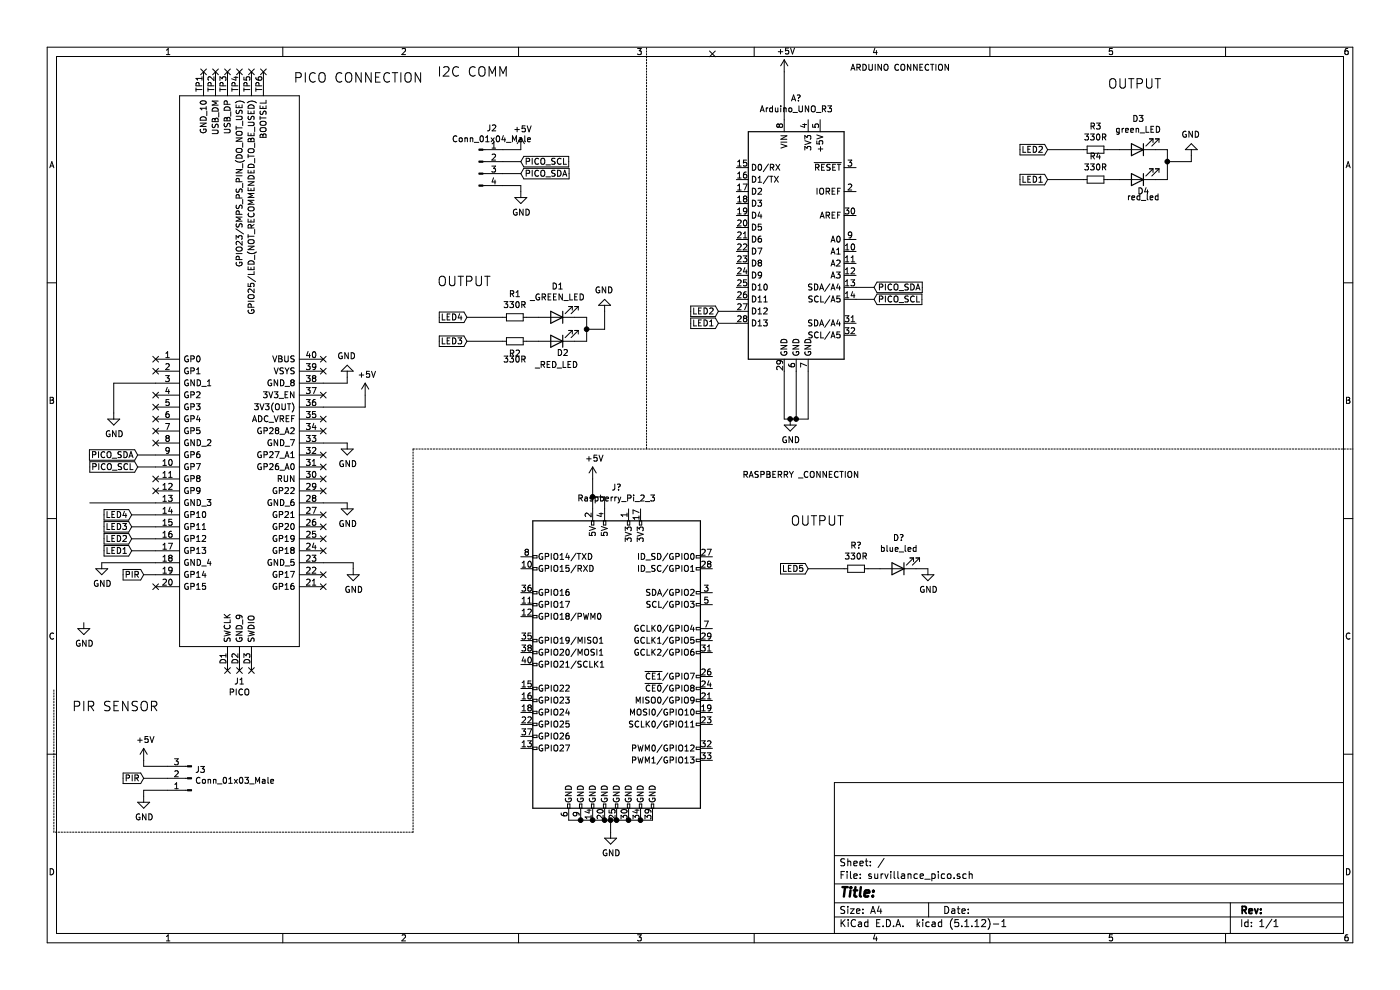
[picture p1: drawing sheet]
EESchema Schematic File Version 4
EELAYER 30 0
EELAYER END
$Descr A4 11693 8268
encoding utf-8
Sheet 1 1
Title ""
Date ""
Rev ""
Comp ""
Comment1 ""
Comment2 ""
Comment3 ""
Comment4 ""
$EndDescr
$Comp
L Connector:Conn_01x04_Male J2
U 1 1
P 4000 1350
F 0 "J2" H 4108 1631 50  0000 C CNN
F 1 "Conn_01x04_Male" H 4108 1540 50  0000 C CNN
F 2 "Connector_PinHeader_2.54mm:PinHeader_1x04_P2.54mm_Vertical" H 4000 1350 50  0001 C CNN
F 3 "~" H 4000 1350 50  0001 C CNN
	1    4000 1350
	1    0    0    -1  
$EndComp
Text GLabel 1150 3800 0    50   Input ~ 0
PICO_SDA
Text GLabel 1150 3900 0    50   Input ~ 0
PICO_SCL
$Comp
L power:GND #PWR03
U 1 1
P 950 3450
F 0 "#PWR03" H 950 3200 50  0001 C CNN
F 1 "GND" H 955 3277 50  0000 C CNN
F 2 "" H 950 3450 50  0001 C CNN
F 3 "" H 950 3450 50  0001 C CNN
	1    950  3450
	1    0    0    -1  
$EndComp
$Comp
L power:GND #PWR02
U 1 1
P 850 4700
F 0 "#PWR02" H 850 4450 50  0001 C CNN
F 1 "GND" H 855 4527 50  0000 C CNN
F 2 "" H 850 4700 50  0001 C CNN
F 3 "" H 850 4700 50  0001 C CNN
	1    850  4700
	1    0    0    -1  
$EndComp
$Comp
L power:GND #PWR07
U 1 1
P 2950 4750
F 0 "#PWR07" H 2950 4500 50  0001 C CNN
F 1 "GND" H 2955 4577 50  0000 C CNN
F 2 "" H 2950 4750 50  0001 C CNN
F 3 "" H 2950 4750 50  0001 C CNN
	1    2950 4750
	1    0    0    -1  
$EndComp
$Comp
L power:GND #PWR05
U 1 1
P 2900 3700
F 0 "#PWR05" H 2900 3450 50  0001 C CNN
F 1 "GND" H 2905 3527 50  0000 C CNN
F 2 "" H 2900 3700 50  0001 C CNN
F 3 "" H 2900 3700 50  0001 C CNN
	1    2900 3700
	1    0    0    -1  
$EndComp
$Comp
L power:GND #PWR06
U 1 1
P 2900 4200
F 0 "#PWR06" H 2900 3950 50  0001 C CNN
F 1 "GND" H 2905 4027 50  0000 C CNN
F 2 "" H 2900 4200 50  0001 C CNN
F 3 "" H 2900 4200 50  0001 C CNN
	1    2900 4200
	1    0    0    -1  
$EndComp
$Comp
L power:GND #PWR04
U 1 1
P 2900 3150
F 0 "#PWR04" H 2900 2900 50  0001 C CNN
F 1 "GND" H 2905 2977 50  0000 C CNN
F 2 "" H 2900 3150 50  0001 C CNN
F 3 "" H 2900 3150 50  0001 C CNN
	1    2900 3150
	-1   0    0    1   
$EndComp
Wire Wire Line
	2900 3150 2900 3200
Wire Wire Line
	2900 3200 2700 3200
Wire Wire Line
	2700 3700 2900 3700
Wire Wire Line
	2700 4200 2900 4200
Wire Wire Line
	2950 4750 2950 4700
Wire Wire Line
	2950 4700 2700 4700
Wire Wire Line
	1300 4700 850  4700
Wire Wire Line
	1150 3900 1300 3900
Wire Wire Line
	1300 3800 1150 3800
$Comp
L power:GND #PWR01
U 1 1
P 700 5200
F 0 "#PWR01" H 700 4950 50  0001 C CNN
F 1 "GND" H 705 5027 50  0000 C CNN
F 2 "" H 700 5200 50  0001 C CNN
F 3 "" H 700 5200 50  0001 C CNN
	1    700  5200
	1    0    0    -1  
$EndComp
Wire Wire Line
	1300 3200 950  3200
Wire Wire Line
	950  3200 950  3450
$Comp
L power:+5V #PWR08
U 1 1
P 3050 3300
F 0 "#PWR08" H 3050 3150 50  0001 C CNN
F 1 "+5V" H 3065 3473 50  0000 C CNN
F 2 "" H 3050 3300 50  0001 C CNN
F 3 "" H 3050 3300 50  0001 C CNN
	1    3050 3300
	1    0    0    -1  
$EndComp
Wire Wire Line
	3050 3400 3050 3300
Text GLabel 1200 4800 0    50   Input ~ 0
PIR
Wire Wire Line
	1300 4800 1200 4800
Text GLabel 1100 4600 0    50   Input ~ 0
LED1
Wire Wire Line
	1300 4600 1100 4600
Text GLabel 1100 4500 0    50   Input ~ 0
LED2
Text GLabel 1100 4400 0    50   Input ~ 0
LED3
Text GLabel 1100 4300 0    50   Input ~ 0
LED4
Wire Wire Line
	1300 4300 1100 4300
Wire Wire Line
	1100 4400 1300 4400
Wire Wire Line
	1300 4500 1100 4500
Wire Wire Line
	750  4200 1300 4200
Wire Wire Line
	3050 3400 2700 3400
$Comp
L Device:LED D1
U 1 1
P 4650 2650
F 0 "D1" H 4643 2395 50  0000 C CNN
F 1 "_GREEN_LED" H 4643 2486 50  0000 C CNN
F 2 "LED_THT:LED_D5.0mm" H 4650 2650 50  0001 C CNN
F 3 "~" H 4650 2650 50  0001 C CNN
	1    4650 2650
	-1   0    0    1   
$EndComp
$Comp
L Device:LED D2
U 1 1
P 4650 2850
F 0 "D2" H 4600 2950 50  0000 C CNN
F 1 "_RED_LED" H 4650 3050 50  0000 C CNN
F 2 "LED_THT:LED_D5.0mm" H 4650 2850 50  0001 C CNN
F 3 "~" H 4650 2850 50  0001 C CNN
	1    4650 2850
	-1   0    0    1   
$EndComp
$Comp
L Device:LED D3
U 1 1
P 9500 1250
F 0 "D3" H 9493 995 50  0000 C CNN
F 1 "green_LED" H 9493 1086 50  0000 C CNN
F 2 "LED_THT:LED_D5.0mm" H 9500 1250 50  0001 C CNN
F 3 "~" H 9500 1250 50  0001 C CNN
	1    9500 1250
	-1   0    0    1   
$EndComp
$Comp
L Device:LED D4
U 1 1
P 9500 1500
F 0 "D4" H 9450 1600 50  0000 C CNN
F 1 "red_led" H 9450 1650 50  0000 C CNN
F 2 "LED_THT:LED_D5.0mm" H 9500 1500 50  0001 C CNN
F 3 "~" H 9500 1500 50  0001 C CNN
	1    9500 1500
	-1   0    0    1   
$EndComp
$Comp
L Device:R_Small R1
U 1 1
P 4300 2650
F 0 "R1" V 4104 2650 50  0000 C CNN
F 1 "330R" V 4195 2650 50  0000 C CNN
F 2 "Resistor_THT:R_Axial_DIN0207_L6.3mm_D2.5mm_P10.16mm_Horizontal" H 4300 2650 50  0001 C CNN
F 3 "~" H 4300 2650 50  0001 C CNN
	1    4300 2650
	0    1    1    0   
$EndComp
$Comp
L Device:R_Small R2
U 1 1
P 4300 2850
F 0 "R2" V 4400 2850 50  0000 C CNN
F 1 "330R" V 4450 2850 50  0000 C CNN
F 2 "Resistor_THT:R_Axial_DIN0207_L6.3mm_D2.5mm_P10.16mm_Horizontal" H 4300 2850 50  0001 C CNN
F 3 "~" H 4300 2850 50  0001 C CNN
	1    4300 2850
	0    1    1    0   
$EndComp
$Comp
L Device:R_Small R3
U 1 1
P 9150 1250
F 0 "R3" V 8954 1250 50  0000 C CNN
F 1 "330R" V 9045 1250 50  0000 C CNN
F 2 "Resistor_THT:R_Axial_DIN0207_L6.3mm_D2.5mm_P10.16mm_Horizontal" H 9150 1250 50  0001 C CNN
F 3 "~" H 9150 1250 50  0001 C CNN
	1    9150 1250
	0    1    1    0   
$EndComp
$Comp
L Device:R_Small R4
U 1 1
P 9150 1500
F 0 "R4" V 8954 1500 50  0000 C CNN
F 1 "330R" V 9045 1500 50  0000 C CNN
F 2 "Resistor_THT:R_Axial_DIN0207_L6.3mm_D2.5mm_P10.16mm_Horizontal" H 9150 1500 50  0001 C CNN
F 3 "~" H 9150 1500 50  0001 C CNN
	1    9150 1500
	0    1    1    0   
$EndComp
Wire Wire Line
	4500 2650 4400 2650
Wire Wire Line
	4400 2850 4500 2850
Wire Wire Line
	9350 1250 9250 1250
Wire Wire Line
	9350 1500 9250 1500
Wire Wire Line
	4800 2650 4900 2650
Wire Wire Line
	4900 2650 4900 2750
Wire Wire Line
	9750 1500 9650 1500
Wire Wire Line
	9650 1250 9750 1250
Wire Wire Line
	9750 1250 9750 1350
Wire Wire Line
	4800 2850 4900 2850
Text GLabel 8750 1500 0    50   Input ~ 0
LED1
Text GLabel 8750 1250 0    50   Input ~ 0
LED2
Text GLabel 3900 2850 0    50   Input ~ 0
LED3
Text GLabel 3900 2650 0    50   Input ~ 0
LED4
Wire Wire Line
	4200 2650 3900 2650
Wire Wire Line
	4200 2850 3900 2850
Wire Wire Line
	9050 1250 8750 1250
Wire Wire Line
	9050 1500 8750 1500
$Comp
L power:GND #PWR013
U 1 1
P 5050 2600
F 0 "#PWR013" H 5050 2350 50  0001 C CNN
F 1 "GND" H 5055 2427 50  0000 C CNN
F 2 "" H 5050 2600 50  0001 C CNN
F 3 "" H 5050 2600 50  0001 C CNN
	1    5050 2600
	-1   0    0    1   
$EndComp
Text GLabel 4350 1350 2    50   Input ~ 0
PICO_SCL
Text GLabel 4350 1450 2    50   Input ~ 0
PICO_SDA
$Comp
L power:GND #PWR012
U 1 1
P 4350 1600
F 0 "#PWR012" H 4350 1350 50  0001 C CNN
F 1 "GND" H 4355 1427 50  0000 C CNN
F 2 "" H 4350 1600 50  0001 C CNN
F 3 "" H 4350 1600 50  0001 C CNN
	1    4350 1600
	1    0    0    -1  
$EndComp
$Comp
L power:+5V #PWR011
U 1 1
P 4350 1250
F 0 "#PWR011" H 4350 1100 50  0001 C CNN
F 1 "+5V" H 4365 1423 50  0000 C CNN
F 2 "" H 4350 1250 50  0001 C CNN
F 3 "" H 4350 1250 50  0001 C CNN
	1    4350 1250
	1    0    0    -1  
$EndComp
Wire Wire Line
	4350 1250 4200 1250
Wire Wire Line
	4200 1350 4350 1350
Wire Wire Line
	4350 1600 4350 1550
Wire Wire Line
	4350 1550 4200 1550
Wire Wire Line
	4200 1450 4350 1450
Text GLabel 1200 6500 0    50   Input ~ 0
PIR
$Comp
L Connector:Conn_01x03_Male J3
U 1 1
P 1600 6500
F 0 "J3" H 1572 6432 50  0000 R CNN
F 1 "Conn_01x03_Male" H 1572 6523 50  0000 R CNN
F 2 "Connector_PinHeader_2.54mm:PinHeader_1x03_P2.54mm_Vertical" H 1600 6500 50  0001 C CNN
F 3 "~" H 1600 6500 50  0001 C CNN
	1    1600 6500
	-1   0    0    1   
$EndComp
$Comp
L power:GND #PWR010
U 1 1
P 1200 6650
F 0 "#PWR010" H 1200 6400 50  0001 C CNN
F 1 "GND" H 1205 6477 50  0000 C CNN
F 2 "" H 1200 6650 50  0001 C CNN
F 3 "" H 1200 6650 50  0001 C CNN
	1    1200 6650
	1    0    0    -1  
$EndComp
$Comp
L power:+5V #PWR09
U 1 1
P 1200 6350
F 0 "#PWR09" H 1200 6200 50  0001 C CNN
F 1 "+5V" H 1215 6523 50  0000 C CNN
F 2 "" H 1200 6350 50  0001 C CNN
F 3 "" H 1200 6350 50  0001 C CNN
	1    1200 6350
	1    0    0    -1  
$EndComp
Wire Wire Line
	1400 6400 1200 6400
Wire Wire Line
	1200 6400 1200 6350
Wire Wire Line
	1200 6500 1400 6500
Wire Wire Line
	1400 6600 1200 6600
Wire Wire Line
	1200 6600 1200 6650
NoConn ~ 2700 3000
NoConn ~ 2700 3100
NoConn ~ 2700 3300
NoConn ~ 2700 3500
NoConn ~ 2700 3600
NoConn ~ 2700 3800
NoConn ~ 2700 3900
NoConn ~ 2700 4000
NoConn ~ 2700 4100
NoConn ~ 2700 4300
NoConn ~ 2700 4400
NoConn ~ 2700 4500
NoConn ~ 2700 4600
NoConn ~ 2700 4800
NoConn ~ 2700 4900
NoConn ~ 1300 4900
NoConn ~ 1900 5600
NoConn ~ 2000 5600
NoConn ~ 2100 5600
NoConn ~ 1300 4100
NoConn ~ 1300 4000
NoConn ~ 1300 3700
NoConn ~ 1300 3600
NoConn ~ 1300 3500
NoConn ~ 1300 3400
NoConn ~ 1300 3300
NoConn ~ 1300 3100
NoConn ~ 1300 3000
NoConn ~ 1700 600 
NoConn ~ 1800 600 
NoConn ~ 1900 600 
NoConn ~ 2000 600 
NoConn ~ 2100 600 
NoConn ~ 2200 600 
$Comp
L PICO:PICO J1
U 1 1
P 1300 3000
F 0 "J1" H 2000 311 50  0000 C CNN
F 1 "PICO" H 2000 220 50  0000 C CNN
F 2 "PICO:PICO" H 2550 5200 50  0001 L CNN
F 3 "https://datasheets.raspberrypi.org/pico/pico_datasheet.pdf" H 2550 5100 50  0001 L CNN
F 4 "RP2040 microcontroller chip designed by Raspberry Pi in the United Kingdom 2  SPI, 2  I2C, 2  UART, 3  12-bit ADC, 16  controllable PWM channels" H 2550 5000 50  0001 L CNN "Description"
F 5 "1" H 2550 4900 50  0001 L CNN "Height"
F 6 "RASPBERRY-PI" H 2550 4800 50  0001 L CNN "Manufacturer_Name"
F 7 "PICO" H 2550 4700 50  0001 L CNN "Manufacturer_Part_Number"
F 8 "" H 2550 4600 50  0001 L CNN "Mouser Part Number"
F 9 "" H 2550 4500 50  0001 L CNN "Mouser Price/Stock"
F 10 "" H 2550 4400 50  0001 L CNN "Arrow Part Number"
F 11 "" H 2550 4300 50  0001 L CNN "Arrow Price/Stock"
	1    1300 3000
	1    0    0    -1  
$EndComp
NoConn ~ 5950 450 
Wire Notes Line
	3450 6950 450  6950
Wire Notes Line
	450  6950 450  5750
Text Notes 2450 700  0    79   ~ 0
PICO CONNECTION
Text Notes 3650 650  0    79   ~ 0
I2C COMM
Text Notes 3650 2400 0    79   ~ 0
OUTPUT
Text Notes 600  5950 0    79   ~ 0
PIR SENSOR\n
$Comp
L MCU_Module:Arduino_UNO_R3 A?
U 1 1
P 6650 2000
F 0 "A?" H 6650 3181 50  0000 C CNN
F 1 "Arduino_UNO_R3" H 6650 3090 50  0000 C CNN
F 2 "Module:Arduino_UNO_R3" H 6650 2000 50  0001 C CIN
F 3 "https://www.arduino.cc/en/Main/arduinoBoardUno" H 6650 2000 50  0001 C CNN
	1    6650 2000
	1    0    0    -1  
$EndComp
Text GLabel 7300 2400 2    50   Input ~ 0
PICO_SDA
Text GLabel 7300 2500 2    50   Input ~ 0
PICO_SCL
Wire Wire Line
	5050 2600 5050 2750
Wire Wire Line
	5050 2750 4900 2750
Connection ~ 4900 2750
Wire Wire Line
	4900 2750 4900 2850
$Comp
L power:GND #PWR?
U 1 1
P 9950 1300
F 0 "#PWR?" H 9950 1050 50  0001 C CNN
F 1 "GND" H 9955 1127 50  0000 C CNN
F 2 "" H 9950 1300 50  0001 C CNN
F 3 "" H 9950 1300 50  0001 C CNN
	1    9950 1300
	-1   0    0    1   
$EndComp
Wire Wire Line
	9750 1350 9950 1350
Wire Wire Line
	9950 1350 9950 1300
Connection ~ 9750 1350
Wire Wire Line
	9750 1350 9750 1500
Text GLabel 6000 2600 0    50   Input ~ 0
LED2
Text GLabel 6000 2700 0    50   Input ~ 0
LED1
Wire Wire Line
	6150 2700 6000 2700
Wire Wire Line
	6000 2600 6150 2600
$Comp
L power:GND #PWR?
U 1 1
P 6600 3500
F 0 "#PWR?" H 6600 3250 50  0001 C CNN
F 1 "GND" H 6605 3327 50  0000 C CNN
F 2 "" H 6600 3500 50  0001 C CNN
F 3 "" H 6600 3500 50  0001 C CNN
	1    6600 3500
	1    0    0    -1  
$EndComp
Wire Wire Line
	6550 3100 6550 3500
Wire Wire Line
	6550 3500 6600 3500
Wire Wire Line
	6650 3100 6650 3500
Wire Wire Line
	6650 3500 6600 3500
Connection ~ 6600 3500
Wire Wire Line
	6750 3100 6750 3500
Wire Wire Line
	6750 3500 6650 3500
Connection ~ 6650 3500
$Comp
L power:+5V #PWR?
U 1 1
P 6550 600
F 0 "#PWR?" H 6550 450 50  0001 C CNN
F 1 "+5V" H 6565 773 50  0000 C CNN
F 2 "" H 6550 600 50  0001 C CNN
F 3 "" H 6550 600 50  0001 C CNN
	1    6550 600 
	1    0    0    -1  
$EndComp
Wire Wire Line
	6550 600  6550 1000
Wire Wire Line
	7300 2400 7150 2400
Wire Wire Line
	7150 2500 7300 2500
$Comp
L Connector:Raspberry_Pi_2_3 J?
U 1 1
P 5150 5550
F 0 "J?" H 5150 7031 50  0000 C CNN
F 1 "Raspberry_Pi_2_3" H 5150 6940 50  0000 C CNN
F 2 "" H 5150 5550 50  0001 C CNN
F 3 "https://www.raspberrypi.org/documentation/hardware/raspberrypi/schematics/rpi_SCH_3bplus_1p0_reduced.pdf" H 5150 5550 50  0001 C CNN
	1    5150 5550
	1    0    0    -1  
$EndComp
Wire Notes Line
	5400 400  5400 3750
Wire Notes Line
	3450 3750 11300 3750
Wire Wire Line
	5150 6850 5250 6850
Wire Wire Line
	5150 6850 5100 6850
Connection ~ 5150 6850
Wire Wire Line
	5050 6850 4950 6850
Connection ~ 5050 6850
Wire Wire Line
	4850 6850 4950 6850
Connection ~ 4950 6850
Wire Wire Line
	5250 6850 5350 6850
Connection ~ 5250 6850
Wire Wire Line
	5350 6850 5450 6850
Connection ~ 5350 6850
Wire Wire Line
	4850 6850 4750 6850
Connection ~ 4850 6850
$Comp
L power:GND #PWR?
U 1 1
P 5100 6950
F 0 "#PWR?" H 5100 6700 50  0001 C CNN
F 1 "GND" H 5105 6777 50  0000 C CNN
F 2 "" H 5100 6950 50  0001 C CNN
F 3 "" H 5100 6950 50  0001 C CNN
	1    5100 6950
	1    0    0    -1  
$EndComp
Wire Wire Line
	5100 6850 5100 6950
Connection ~ 5100 6850
Wire Wire Line
	5100 6850 5050 6850
$Comp
L power:+5V #PWR?
U 1 1
P 4950 4000
F 0 "#PWR?" H 4950 3850 50  0001 C CNN
F 1 "+5V" H 4965 4173 50  0000 C CNN
F 2 "" H 4950 4000 50  0001 C CNN
F 3 "" H 4950 4000 50  0001 C CNN
	1    4950 4000
	1    0    0    -1  
$EndComp
Wire Wire Line
	4950 4000 4950 4150
Wire Wire Line
	5050 4250 5050 4150
Wire Wire Line
	5050 4150 4950 4150
Connection ~ 4950 4150
Wire Wire Line
	4950 4150 4950 4250
$Comp
L Device:LED D?
U 1 1
P 7500 4750
F 0 "D?" H 7493 4495 50  0000 C CNN
F 1 "blue_led" H 7493 4586 50  0000 C CNN
F 2 "LED_THT:LED_D5.0mm" H 7500 4750 50  0001 C CNN
F 3 "~" H 7500 4750 50  0001 C CNN
	1    7500 4750
	-1   0    0    1   
$EndComp
$Comp
L Device:R_Small R?
U 1 1
P 7150 4750
F 0 "R?" V 6954 4750 50  0000 C CNN
F 1 "330R" V 7045 4750 50  0000 C CNN
F 2 "Resistor_THT:R_Axial_DIN0207_L6.3mm_D2.5mm_P10.16mm_Horizontal" H 7150 4750 50  0001 C CNN
F 3 "~" H 7150 4750 50  0001 C CNN
	1    7150 4750
	0    1    1    0   
$EndComp
Wire Wire Line
	7250 4750 7350 4750
Wire Wire Line
	7650 4750 7750 4750
Text GLabel 6750 4750 0    50   Input ~ 0
LED5
Wire Wire Line
	7050 4750 6750 4750
$Comp
L power:GND #PWR?
U 1 1
P 7750 4750
F 0 "#PWR?" H 7750 4500 50  0001 C CNN
F 1 "GND" H 7755 4577 50  0000 C CNN
F 2 "" H 7750 4750 50  0001 C CNN
F 3 "" H 7750 4750 50  0001 C CNN
	1    7750 4750
	1    0    0    -1  
$EndComp
Text Notes 6200 4000 0    50   ~ 0
RASPBERRY _CONNECTION
Text Notes 7100 600  0    50   ~ 0
ARDUINO CONNECTION
Wire Notes Line
	3450 3750 3450 6950
Text Notes 9250 750  0    79   ~ 0
OUTPUT
Text Notes 6600 4400 0    79   ~ 0
OUTPUT
$EndSCHEMATC
